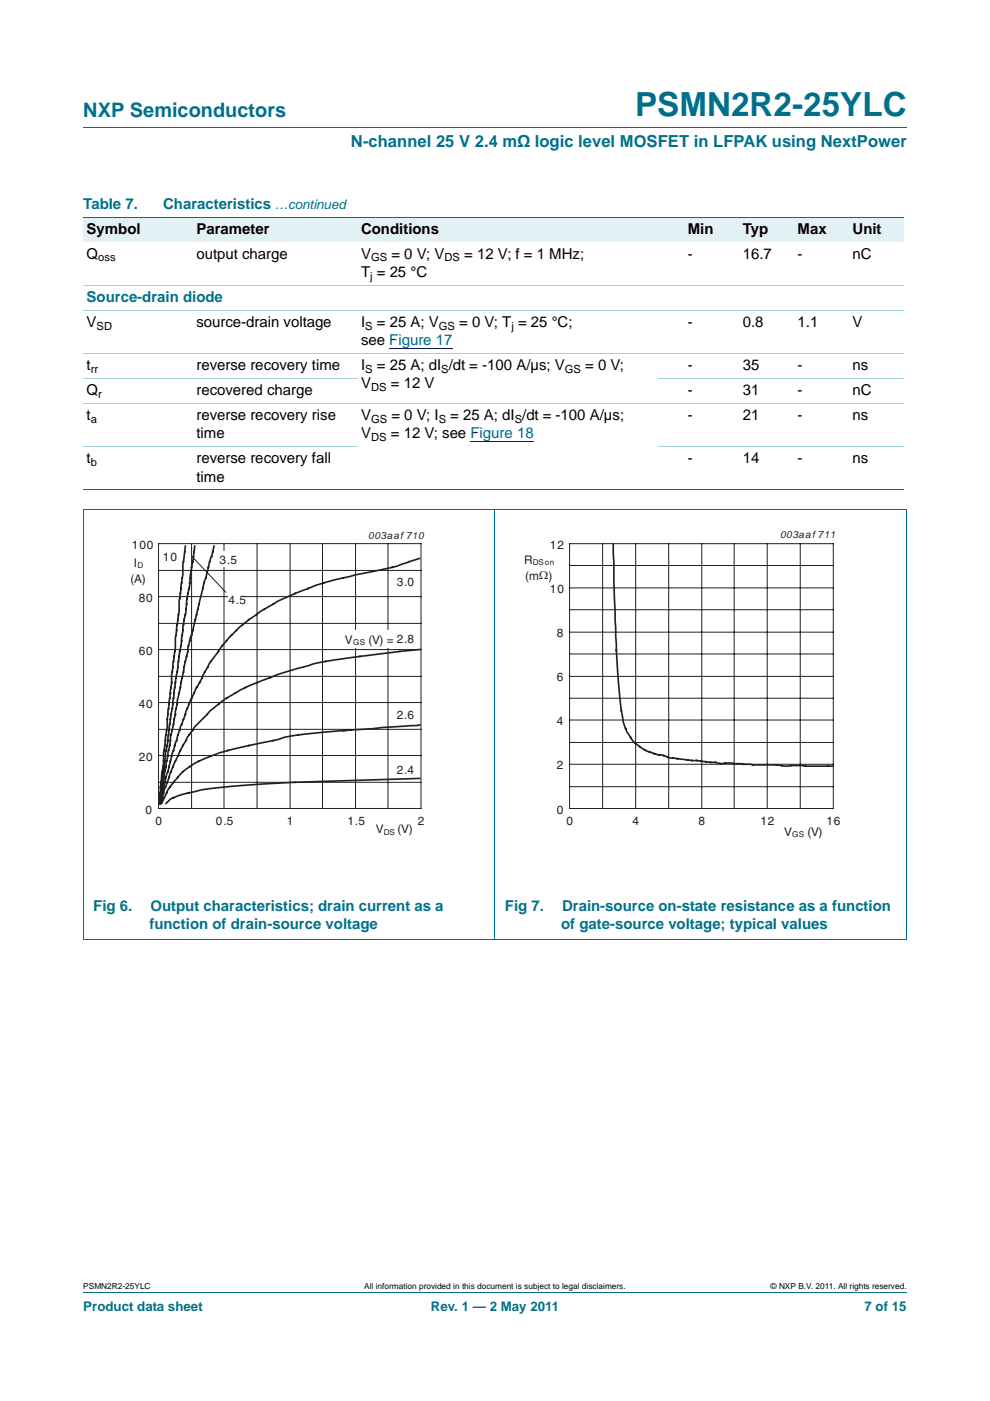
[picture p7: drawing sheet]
<svg xmlns="http://www.w3.org/2000/svg" width="210mm" height="297mm" viewBox="0 0 210 297" stroke-linecap="round" stroke-linejoin="round" font-family="sans-serif">
<path d="M17.7 27h174.6M17.7 273.9h174.6" fill="none" stroke="#00708a" stroke-width=".21"/>
<path d="M82.6 73.9h13.4M99.8 93.7h13.4" fill="none" stroke="#00f" stroke-width=".21"/>
<g fill="#e2f1f4">
<path d="M17.7 46h23.3v5.3h-23.3z"/>
<path d="M41 46h34.9v5.3h-34.9z"/>
<path d="M75.9 46h63.8v5.3h-63.8z"/>
<path d="M139.7 46h17.1v5.3h-17.1z"/>
<path d="M156.8 46h11.7v5.3h-11.7z"/>
<path d="M168.5 46h11.6v5.3h-11.6z"/>
<path d="M180.1 46h11.7v5.3h-11.7z"/>
</g>
<path d="M17.7 46h174.1M17.6 108.1h174.7M17.7 103.9h174.1M17.7 108.2v90.9M105 108.1v91.1M192.3 108.2v90.9M17.6 199.2h174.7" fill="none" stroke="#00708a" stroke-width=".21"/>
<path d="M17.7 60.5h174.1M17.7 65.8h174.1M17.7 75h174.1M17.7 80.2h58.2M17.7 85.5h174.1M17.7 94.7h58.2M139.7 80.2h52.1M139.7 94.7h52.1" fill="none" stroke="#a5d5dc" stroke-width=".21"/>
<g fill="none" stroke="#231f20" stroke-width=".21">
<path d="M33.6 115.3h55.7v56.1h-55.7zM40.6 115.3v56.1M40.8 118l7.1 7.6M47.5 115.3v56.1M54.5 115.3v56.1M61.5 115.3v56.1M68.4 115.3v56.1M75.4 115.3v56.1M82.3 115.3v56.1M33.6 132.2h55.7M33.6 120.9h55.7M33.6 137.7h55.7"/>
<path d="M33.6 126.5h55.7M33.6 154.6h55.7M33.6 143.4h55.7M33.6 149h55.7M33.6 165.9h55.7M33.6 160.2h55.7"/>
</g>
<path d="M39.3 115.8l-.5 3.8v2.3l-.4 2.9a16.5 16.5 0 0 0-.4 4.9l-.8 5.5v2.3l-.8 5.5v1.7l-.8 6.1-.1 3.3-.4 2.9a16.5 16.5 0 0 0-.4 4.9l-.4 2.2-.3 4M41.3 115.8l-.9 6.1-.2 2.2a29.5 29.5 0 0 0-.9 6.2l-.5 2.7-.4 3.9-1.5 9.4-.4 4-.6 3.8-.4 4-.4 1.6-.5 5.1-.6 3.3M45.4 115.8l-1.7 6.7-.3 .6-3.6 14.4v.6l-2.2 10.5-.4 2.9-1.1 4.9-.1 1.7-1.2 6-.9 6.3v-1.2M86.8 119.1l-.7 .3a46.4 46.4 0 0 1-9.2 2.2 67.1 67.1 0 0 0-16.7 5.3 46.8 46.8 0 0 0-10 6.7 37.5 37.5 0 0 0-6.8 8.9l-.5 1.2a57.4 57.4 0 0 0-5.4 13.3 32 32 0 0 0-1.9 6.6l-.3 .5-.7 3.3-.6 3a54.6 54.6 0 0 1 6.1-14.6 16.2 16.2 0 0 1 3.8-4.3l.6-.7a37.7 37.7 0 0 1 12.8-7.1l1.6-.7 4.3-1.3a57.7 57.7 0 0 1 13.1-2.5l8.5-1.1M74.4 154.8a104.7 104.7 0 0 0-14.2 1.6 45.5 45.5 0 0 1-7.4 1.7 39.2 39.2 0 0 0-11.6 3.8 15.4 15.4 0 0 0-5.9 6.2l-1 2.3M89 153.7l-16.2 1.2M33.9 169.2l-.1 1.2M34 168.1l-.1 1.1M62.6 165.9l-2.8 .1a194.3 194.3 0 0 0-17 1.4l-4.8 1.2a5.4 5.4 0 0 0-2.8 1.8" fill="none" stroke="#231f20" stroke-width=".35"/>
<g fill="#fff">
<path d="M84.1 161.5h3v3.2h-3z"/>
<path d="M73.1 133.7h9.8v3.7h-9.8z"/>
<path d="M84.1 150h3v3.2h-3z"/>
<path d="M84.1 133.9h3v3.1h-3z"/>
<path d="M84.1 121.7h3v3.2h-3z"/>
<path d="M46.5 116.9h3.1v3.2h-3.1z"/>
<path d="M48.4 125.4h3v3.2h-3z"/>
<path d="M34.5 116.3h2.4v3.2h-2.4z"/>
</g>
<path d="M20.4 112.4h81.9v66.3h-81.9zM107.7 112.4h81.9v66.3h-81.9z" fill="none" stroke="#fff" stroke-width=".21"/>
<path d="M89 118.4l-2.2 .7M130.1 115.2a542.9 542.9 0 0 0 1.4 33.2l.3 2.3a11.1 11.1 0 0 0 2.9 6.8 9.8 9.8 0 0 0 6.1 2.7l.4 .1a4.8 4.8 0 0 0 2.5 .6l8.1 .7a2.63 2.63 0 0 0 1.9 .2l3.5 .1a36 36 0 0 0 7.5 .3l1.5 .2 1.6-.1 8.9 .1M89.1 137.7l-4.3 .4M89 165l-26.6 .9" fill="none" stroke="#231f20" stroke-width=".35"/>
<g fill="none" stroke="#231f20" stroke-width=".21">
<path d="M120.8 119.9h55.9M120.8 115.3h55.9v56.1h-55.9zM127.8 115.3v56.1M134.8 115.3v56.1M141.8 115.3v56.1M148.8 115.3v56.1M155.7 115.3v56.1M162.7 115.3v56.1M169.7 115.3v56.1M120.8 138.7h55.9M120.8 129.3h55.9M120.8 134h55.9"/>
<path d="M120.8 124.6h55.9M120.8 157.4h55.9M120.8 148h55.9M120.8 152.7h55.9M120.8 143.4h55.9M120.8 166.8h55.9M120.8 162h55.9"/>
</g>
<text font-size="7" fill="#00708a" x="134.7" y="24.6">PSMN2R2-25YLC</text>
<text font-size="4.2" fill="#00708a" x="17.7" y="24.9">NXP Semiconductors</text>
<text font-size="3.5" fill="#00708a" x="74.4" y="31.1">N-channel 25 V 2.4 mΩ logic level MOSFET in LFPAK using NextPower</text>
<g font-size="3.2" fill="#00708a">
<text x="17.7" y="44.3">Table 7.</text>
<text x="34.6" y="44.3">Characteristics</text>
<text x="18.4" y="64">Source-drain diode</text>
<text x="19.8" y="193.1">Fig 6.</text>
<text x="31.7" y="197">function of drain-source voltage</text>
<text x="31.9" y="193.1">Output characteristics; drain current as a</text>
<text x="107.1" y="193.1">Fig 7.</text>
<text x="119" y="197">of gate-source voltage; typical values</text>
<text x="119.2" y="193.1">Drain-source on-state resistance as a function</text>
</g>
<g font-size="3.2">
<text x="18.4" y="49.6">Symbol</text>
<text x="41.7" y="49.6">Parameter</text>
<text x="76.6" y="49.6">Conditions</text>
<text x="145.9" y="49.6">Min</text>
<text x="157.5" y="49.6">Typ</text>
<text x="169.2" y="49.6">Max</text>
<text x="180.8" y="49.6">Unit</text>
<text x="18.4" y="54.8">Q</text>
<text x="41.7" y="54.8">output charge</text>
<text x="76.6" y="54.8">V</text>
<text x="76.6" y="58.7">T = 25 °C</text>
<text x="83" y="54.8">= 0 V; V</text>
<text x="98.5" y="54.8">= 12 V; f = 1 MHz;</text>
<text x="145.9" y="54.8">-</text>
<text x="157.5" y="54.8">16.7</text>
<text x="169.2" y="54.8">-</text>
<text x="180.8" y="54.8">nC</text>
<text x="18.4" y="69.3">V</text>
<text x="41.7" y="69.3">source-drain voltage</text>
<text x="76.6" y="69.3">I</text>
<text x="79.9" y="69.3">= 25 A; V</text>
<text x="97.4" y="69.3">= 0 V; T = 25 °C;</text>
<text x="145.9" y="69.3">-</text>
<text x="157.5" y="69.3">0.8</text>
<text x="169.2" y="69.3">1.1</text>
<text x="180.8" y="69.3">V</text>
<text x="76.6" y="73.2">see Figure 17</text>
<text x="18.4" y="78.5">t</text>
<text x="18.4" y="83.8">Q</text>
<text x="41.7" y="78.5">reverse recovery time</text>
<text x="41.7" y="83.8">recovered charge</text>
<text x="76.6" y="82.4">V</text>
<text x="76.6" y="78.5">I</text>
<text x="79.9" y="78.5">= 25 A; dI /dt = -100 A/µs; V</text>
<text x="82.9" y="82.4">= 12 V</text>
<text x="124.1" y="78.5">= 0 V;</text>
<text x="145.9" y="83.8">-</text>
<text x="145.9" y="78.5">-</text>
<text x="157.5" y="83.8">31</text>
<text x="157.5" y="78.5">35</text>
<text x="169.2" y="83.8">-</text>
<text x="169.2" y="78.5">-</text>
<text x="180.8" y="83.8">nC</text>
<text x="180.8" y="78.5">ns</text>
<text x="18.4" y="89.1">t</text>
<text x="41.7" y="89.1">reverse recovery rise</text>
<text x="76.6" y="89.1">V</text>
<text x="83" y="89.1">= 0 V; I</text>
<text x="95.5" y="89.1">= 25 A; dI /dt = -100 A/µs;</text>
<text x="145.9" y="89.1">-</text>
<text x="157.5" y="89.1">21</text>
<text x="169.2" y="89.1">-</text>
<text x="180.8" y="89.1">ns</text>
<text x="41.7" y="92.9">time</text>
<text x="76.6" y="92.9">V</text>
<text x="82.9" y="92.9">= 12 V; see Figure 18</text>
<text x="18.4" y="98.2">t</text>
<text x="41.7" y="98.2">reverse recovery fall</text>
<text x="145.9" y="98.2">-</text>
<text x="157.5" y="98.2">14</text>
<text x="169.2" y="98.2">-</text>
<text x="180.8" y="98.2">ns</text>
<text x="41.7" y="102.1">time</text>
</g>
<g font-size="2.8" fill="#00708a">
<text x="58.3" y="44.3">…continued</text>
<text x="17.7" y="277.9">Product data sheet</text>
<text x="91.4" y="277.9">Rev. 1 — 2 May 2011</text>
<text x="183.4" y="277.9">7 of 15</text>
</g>
<g font-size="2.5" fill="#231f20">
<text x="28" y="116.3">100</text>
<text x="34.6" y="118.8">10</text>
<text x="46.6" y="119.5">3.5</text>
<text x="111.2" y="119.5">R</text>
<text x="116.6" y="116.3">12</text>
<text x="27.7" y="123.6">(A)</text>
<text x="28.4" y="120.2">I</text>
<text x="84.1" y="124.3">3.0</text>
<text x="111.4" y="122.9">(mΩ)</text>
<text x="116.6" y="125.7">10</text>
<text x="29.4" y="127.6">80</text>
<text x="48.4" y="128">4.5</text>
<text x="73.2" y="136.5">V</text>
<text x="78.1" y="136.5">(V) =</text>
<text x="84.1" y="136.4">2.8</text>
<text x="118.1" y="135.1">8</text>
<text x="29.4" y="138.8">60</text>
<text x="118.1" y="144.5">6</text>
<text x="29.4" y="150">40</text>
<text x="84.1" y="152.5">2.6</text>
<text x="118.1" y="153.7">4</text>
<text x="29.4" y="161.3">20</text>
<text x="84.1" y="164">2.4</text>
<text x="118.1" y="163.1">2</text>
<text x="30.9" y="172.5">0</text>
<text x="118.1" y="172.5">0</text>
<text x="33" y="175">0</text>
<text x="45.8" y="175">0.5</text>
<text x="60.9" y="175">1</text>
<text x="73.7" y="175">1.5</text>
<text x="79.7" y="176.7">V</text>
<text x="84.3" y="176.7">(V)</text>
<text x="88.6" y="175">2</text>
<text x="120.1" y="175">0</text>
<text x="134.2" y="175">4</text>
<text x="148.2" y="175">8</text>
<text x="161.3" y="175">12</text>
<text x="166.3" y="177.3">V</text>
<text x="171.3" y="177.3">(V)</text>
<text x="175.3" y="175">16</text>
</g>
<g font-size="2.4">
<text x="20.8" y="55.4">oss</text>
<text x="78.5" y="59.3">j</text>
<text x="78.7" y="55.4">GS</text>
<text x="94.3" y="55.4">DS</text>
<text x="20.5" y="69.9">SD</text>
<text x="77.5" y="69.9">S</text>
<text x="93.1" y="69.9">GS</text>
<text x="108.5" y="69.9">j</text>
<text x="19.3" y="79.1">rr</text>
<text x="77.5" y="79.1">S</text>
<text x="78.7" y="82.9">DS</text>
<text x="93.6" y="79.1">S</text>
<text x="119.8" y="79.1">GS</text>
<text x="19.3" y="89.6">a</text>
<text x="20.8" y="84.3">r</text>
<text x="78.7" y="89.6">GS</text>
<text x="93" y="89.6">S</text>
<text x="109.2" y="89.6">S</text>
<text x="78.7" y="93.5">DS</text>
<text x="19.3" y="98.8">b</text>
</g>
<g font-size="2.1" fill="#231f20">
<text x="78.1" y="114.2">003aaf 710</text>
<text x="165.4" y="114.1">003aaf 711</text>
</g>
<g font-size="1.8">
<text x="17.7" y="273.3">PSMN2R2-25YLC</text>
<text x="77.2" y="273.3">All information provided in this document is subject to legal disclaimers.</text>
<text x="163.5" y="273.3">© NXP B.V. 2011. All rights reserved.</text>
</g>
<g font-size="1.7" fill="#231f20">
<text x="113" y="119.8">DSon</text>
<text x="29.1" y="120.4">D</text>
<text x="74.9" y="136.8">GS</text>
<text x="81.4" y="177">DS</text>
<text x="168" y="177.5">GS</text>
</g>
</svg>
